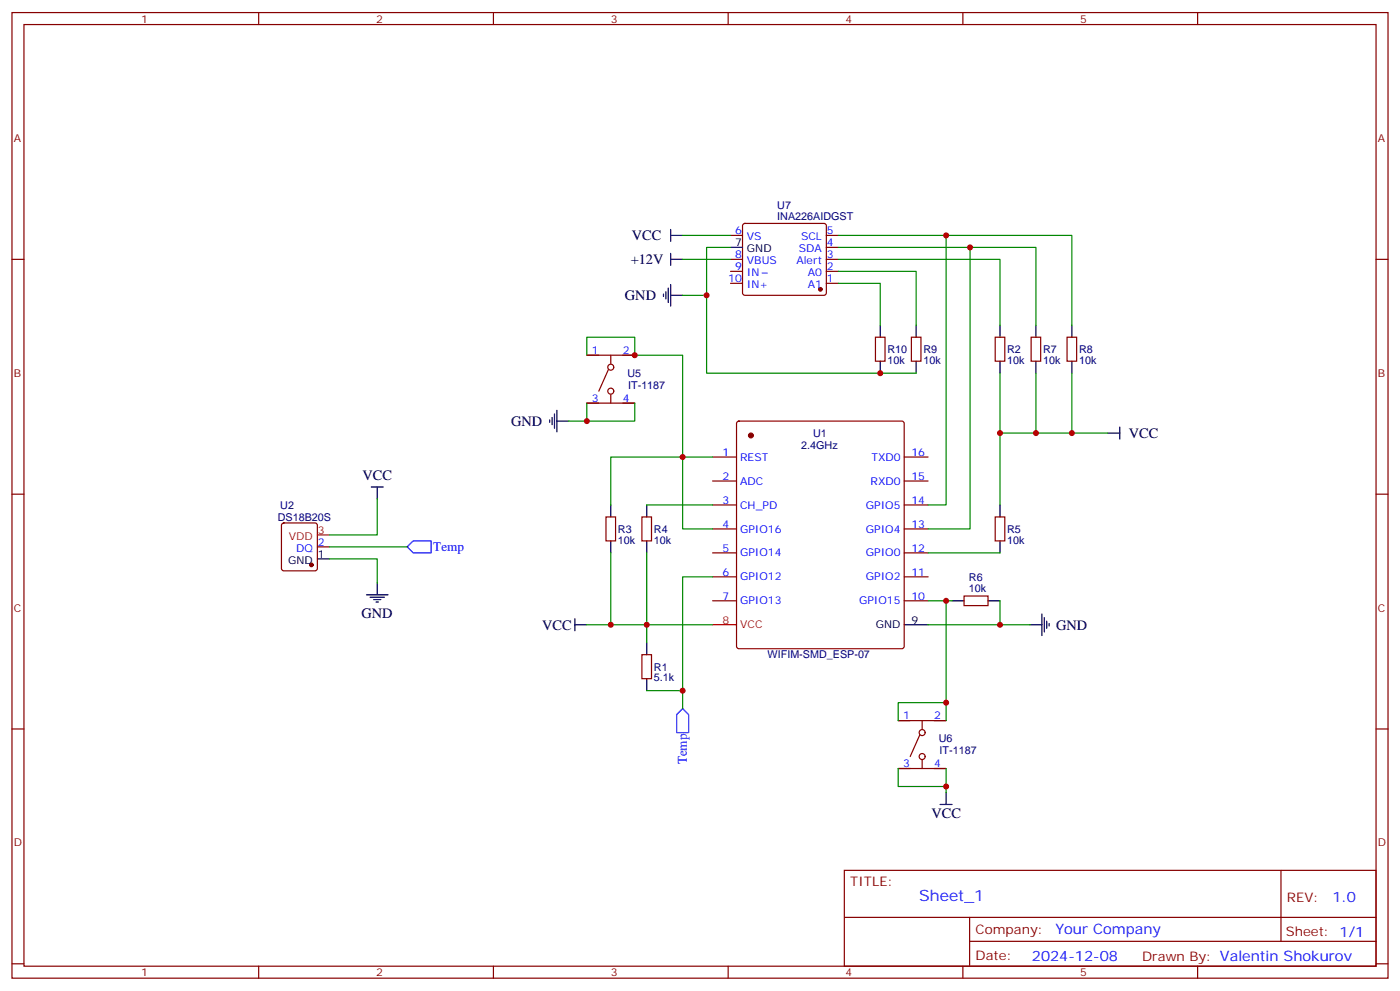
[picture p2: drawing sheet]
<svg xmlns="http://www.w3.org/2000/svg" width="412mm" height="292mm" viewBox="0 0 412 292" stroke-linecap="round" stroke-linejoin="round" font-family="sans-serif">
<g fill="none" stroke="#870000" stroke-width=".35">
<path d="M3.5 3.7h405.4v284.3h-405.4zM7.1 7.2h398.2v277.3h-398.2zM76.2 3.7v3.5M145.3 3.7v3.5M214.5 3.7v3.5M283.6 3.7v3.5M352.8 3.7v3.5M3.5 76.4h3.6M215.2 76.4h3.5M215.2 79.9h3.5M215.2 69.3h3.5M219 66l.4-.2h23.3l.5 .2 .2 .5v19.8l-.2 .5-.5 .2h-23.3l-.5-.3-.2-.4v-19.8z"/>
<path d="M243.4 76.4h3.5M243.4 79.9h3.5M243.4 72.8h3.5M243.4 69.3h3.5M405.3 76.4h3.6M215.2 83.4h3.5M243.4 83.4h3.5M257.9 99.3h2.8v7.1h-2.8zM268.5 99.3h2.8v7.1h-2.8zM293.2 99.3h2.8v7.1h-2.8zM303.7 99.3h2.9v7.1h-2.9zM314.3 99.3h2.8v7.1h-2.8z"/>
<path d="M172.9 118.7h14.1M172.9 104.6h14.1M179.2 108.8l-2.8 6.4M179.9 104.6v2.5M179.9 116.2v2.5M209.9 134.6h7.1M217.2 124.2l.5-.2h47.9l.5 .2 .2 .5v65.6l-.2 .5-.5 .2h-47.9l-.5-.2-.2-.5v-65.6zM266.3 134.6h7.1M3.5 145.5h3.6M83.1 154.2l.5-.2h9.2l.5 .2 .2 .5v12.7l-.2 .5-.5 .2h-9.2l-.5-.2-.2-.5v-12.7zM178.5 152.2h2.8v7.1h-2.8zM189.1 152.2h2.8v7.1h-2.8z"/>
<path d="M209.9 141.6h7.1M209.9 148.7h7.1M209.9 155.8h7.1M266.3 141.6h7.1M266.3 148.7h7.1M266.3 155.8h7.1M293.2 152.2h2.8v7.1h-2.8zM405.3 145.5h3.6M93.5 161h3.5M209.9 162.8h7.1M209.9 169.9h7.1M209.9 176.9h7.1"/>
<path d="M266.3 162.8h7.1M266.3 169.9h7.1M266.3 176.9h7.1M284 175.5h7v2.8h-7zM189.1 192.8h2.8v7h-2.8zM3.5 214.7h3.6M264.6 212.2h14.1M270.9 216.4l-2.8 6.4M271.6 212.2v2.5M405.3 214.7h3.6M264.6 226.3h14.1M271.6 223.8v2.5"/>
<path d="M248.7 256.3h156.6v28.2h-156.6zM377.3 256.3v20.9M248.7 270.1h156.5M285.6 277.2h119.6M285.6 270.1v14.2M3.5 283.8h3.6M76.2 284.5v3.5M145.3 284.5v3.5M214.5 284.5v3.5M283.6 284.5v3.5M352.8 284.5v3.5M405.3 283.8h3.6"/>
<circle cx="179.9" cy="108.1" r=".88"/>
<circle cx="179.9" cy="115.2" r=".88"/>
<circle cx="271.6" cy="215.7" r=".88"/>
<circle cx="271.6" cy="222.8" r=".88"/>
</g>
<path d="M93.5 157.5h3.5M209.9 184h7.1" fill="none" stroke="#f00" stroke-width=".35"/>
<g fill="none" stroke="#000" stroke-width=".35">
<path d="M197.6 69.3h3.5M197.6 67.6v3.5M197.6 74.6v3.5M197.6 76.4h3.5M215.2 72.8h3.5M195.4 86.6v.7M196.1 85.9v2.1M196.8 84.8v4.3M197.6 83.8v6.3M197.6 87h3.5M259.3 95.8v3.5M269.9 95.8v3.5"/>
<path d="M294.6 95.8v3.5M305.2 95.8v3.5M315.7 95.8v3.5M259.3 106.4v3.5M269.9 106.4v3.5M294.6 106.4v3.5M305.2 106.4v3.5M315.7 106.4v3.5M161.9 123.6v.8M162.6 122.9v2.2M163.3 121.9v4.2M164 124h3.6"/>
<path d="M164 120.8v6.4M326.3 127.5h3.5M329.8 125.8v3.5M109.4 143.4h3.5M111.1 143.4v3.5M179.9 148.7v3.5M179.9 159.3v3.5M190.5 148.7v3.5M190.5 159.3v3.5M294.6 148.7v3.5M294.6 159.3v3.5M93.5 164.6h3.5"/>
<path d="M107.9 175.2h6.4M109 175.9h4.2M110.1 176.6h2.1M110.8 177.3h.7M111.1 171.6v3.6M280.5 176.9h3.5M291 176.9h3.6M169.3 184h3.6M169.3 182.2v3.5M190.5 189.3v3.5M190.5 199.8v3.6M266.3 184h7.1"/>
<path d="M303.4 184h3.5M306.9 180.8v6.3M307.6 181.9v4.2M308.3 182.9v2.1M309 183.6v.7M276.9 236.9h3.6M278.7 233.4v3.5"/>
</g>
<g fill="#870000" stroke="#870000" stroke-width=".35">
<circle cx="221.2" cy="128.2" r=".71"/>
<circle cx="91.7" cy="166.3" r=".53"/>
<circle cx="241.7" cy="85.2" r=".53"/>
</g>
<g fill="none" stroke="#008700" stroke-width=".35">
<path d="M201.1 69.3h14.1M201.1 76.4h14.1M215.2 72.8h-7.1v37.1h61.8M246.9 72.8h38.9v83h-12.4M246.9 69.3h31.8v79.4h-5.3M246.9 79.9h23v15.9M246.9 76.4h47.7v19.4M278.7 69.3h37v26.5M285.8 72.8h19.4v23M201.1 87h7M246.9 83.4h12.4v12.4M172.9 104.6v-5.3h14.1v5.3h14.1v30h-21.2v14.1"/>
<path d="M172.9 118.7v5.3h14.1v-5.3M294.6 109.9v17.6M305.2 109.9v17.6M315.7 109.9v17.6M167.6 124h5.3M209.9 134.6h-8.8v21.2h8.8M326.3 127.5h-31.7v21.2M111.1 146.9v10.6h-14.1M190.5 148.7h19.4M97 164.6h14.1v7M97 161h22.9M179.9 162.8v21.2"/>
<path d="M190.5 162.8v26.5M209.9 169.9h-8.8v38.8M273.4 162.8h21.2M273.4 176.9h7.1M278.7 176.9v35.3M294.6 176.9v7.1M172.9 184h37M273.4 184h30M190.5 203.4h10.6M278.7 206.9h-14.1v5.3M264.6 226.3v5.3h14.1M278.7 226.3v7.1"/>
</g>
<path d="M119.9 161l1.8-1.7h5.3v3.5h-5.3zM201.1 208.7l1.7 1.7v5.3h-3.5v-5.3z" fill="none" stroke="#00f" stroke-width=".35"/>
<g fill="#c00">
<circle cx="179.9" cy="184" r=".88"/>
<circle cx="201.1" cy="134.6" r=".88"/>
<circle cx="187" cy="104.6" r=".88"/>
<circle cx="172.9" cy="124" r=".88"/>
<circle cx="278.7" cy="231.6" r=".88"/>
<circle cx="278.7" cy="176.9" r=".88"/>
<circle cx="278.7" cy="206.9" r=".88"/>
<circle cx="190.5" cy="184" r=".88"/>
<circle cx="201.1" cy="203.4" r=".88"/>
<circle cx="259.3" cy="109.9" r=".88"/>
<circle cx="294.6" cy="127.5" r=".88"/>
<circle cx="305.2" cy="127.5" r=".88"/>
<circle cx="315.7" cy="127.5" r=".88"/>
<circle cx="285.8" cy="72.8" r=".88"/>
<circle cx="278.7" cy="69.3" r=".88"/>
<circle cx="208.1" cy="87" r=".88"/>
<circle cx="294.6" cy="184" r=".88"/>
</g>
<text font-size="4.6" fill="#00f" x="270.8" y="265.3">Sheet_1</text>
<g font-size="4.2">
<text x="186.1" y="70.7">VCC</text>
<text x="185.8" y="77.8">+12V</text>
<text x="184.1" y="88.4">GND</text>
<text x="150.6" y="125.4">GND</text>
<text x="332.5" y="128.9">VCC</text>
<text x="106.8" y="141.3">VCC</text>
<text x="106.5" y="181.9">GND</text>
<text x="159.7" y="185.4">VCC</text>
<text x="311.1" y="185.4">GND</text>
<text x="274.4" y="240.8">VCC</text>
</g>
<g font-size="4.2" fill="#00f">
<text x="392.5" y="265.6">1.0</text>
<text x="310.9" y="275.1">Your Company</text>
<text x="304" y="282.9">2024-12-08</text>
</g>
<g font-size="3.9" fill="#00f">
<text x="127.6" y="162.2">Temp</text>
<text x="202.4" y="225.1" transform="rotate(-90 202.4 225.1)">Temp</text>
</g>
<g font-size="3.9" fill="#800">
<text x="250.5" y="260.9">TITLE:</text>
<text x="379.1" y="265.6">REV:</text>
<text x="287.4" y="275.1">Company:</text>
<text x="378.7" y="275.7">Sheet: 1/1</text>
<text x="287.4" y="282.8">Date:</text>
<text x="336.4" y="282.8">Drawn By: Valentin Shokurov</text>
</g>
<g font-size="3.2" fill="#800">
<text x="41.6" y="6.7">1</text>
<text x="110.8" y="6.7">2</text>
<text x="179.9" y="6.7">3</text>
<text x="249.1" y="6.7">4</text>
<text x="318.2" y="6.7">5</text>
<text x="4.1" y="41.8">A</text>
<text x="405.9" y="41.8">A</text>
<text x="4.1" y="110.9">B</text>
<text x="405.9" y="110.9">B</text>
<text x="4.1" y="180.1">C</text>
<text x="405.9" y="180.1">C</text>
<text x="4.1" y="249.2">D</text>
<text x="405.9" y="249.2">D</text>
<text x="41.6" y="287.5">1</text>
<text x="110.8" y="287.5">2</text>
<text x="179.9" y="287.5">3</text>
<text x="249.1" y="287.5">4</text>
<text x="318.2" y="287.5">5</text>
</g>
<g font-size="3.2" fill="#000080">
<text x="229" y="64.7">INA226AIDGST</text>
<text x="229" y="61.5">U7</text>
<text x="261.4" y="107.2">10k</text>
<text x="261.4" y="104">R10</text>
<text x="272" y="107.2">10k</text>
<text x="272" y="104">R9</text>
<text x="296.7" y="107.2">10k</text>
<text x="296.7" y="104">R2</text>
<text x="307.3" y="107.2">10k</text>
<text x="307.3" y="104">R7</text>
<text x="317.9" y="107.2">10k</text>
<text x="317.9" y="104">R8</text>
<text x="184.8" y="111">U5</text>
<text x="185" y="114.6">IT-1187</text>
<text x="239.5" y="128.7">U1</text>
<text x="236" y="132.2">2.4GHz</text>
<text x="82.6" y="149.8">U2</text>
<text x="81.8" y="153.4">DS18B20S</text>
<text x="182" y="160.1">10k</text>
<text x="182" y="156.9">R3</text>
<text x="192.6" y="160.1">10k</text>
<text x="192.6" y="156.9">R4</text>
<text x="296.7" y="160.1">10k</text>
<text x="296.7" y="156.9">R5</text>
<text x="285.4" y="171.2">R6</text>
<text x="285.4" y="174.4">10k</text>
<text x="192.6" y="197.5">R1</text>
<text x="226.1" y="193.9">WIFIM-SMD_ESP-07</text>
<text x="192.6" y="200.6">5.1k</text>
<text x="276.5" y="218.6">U6</text>
<text x="276.8" y="222.2">IT-1187</text>
</g>
<g font-size="3.2" fill="#00f">
<text x="216.5" y="69">6</text>
<text x="220" y="70.7">VS</text>
<text x="236" y="70.7">SCL</text>
<text x="243.6" y="69">5</text>
<text x="216.5" y="76">8</text>
<text x="220" y="77.8">VBUS</text>
<text x="234.6" y="77.8">Alert</text>
<text x="235.3" y="74.3">SDA</text>
<text x="243.6" y="76">3</text>
<text x="243.6" y="72.5">4</text>
<text x="214.5" y="83.1">10</text>
<text x="216.5" y="79.6">9</text>
<text x="220" y="81.3">IN</text>
<text x="237.9" y="81.3">A0</text>
<text x="243.6" y="83.1">1</text>
<text x="243.6" y="79.6">2</text>
<text x="220" y="84.8">IN+</text>
<text x="237.9" y="84.8">A1</text>
<text x="174.4" y="104.2">1</text>
<text x="183.4" y="104.2">2</text>
<text x="174.4" y="118.4">3</text>
<text x="183.4" y="118.4">4</text>
<text x="212.8" y="134.2">1</text>
<text x="218" y="135.6">REST</text>
<text x="256.7" y="135.6">TXD0</text>
<text x="268.5" y="134.2">16</text>
<text x="212.8" y="141.3">2</text>
<text x="218" y="142.7">ADC</text>
<text x="256.4" y="142.7">RXD0</text>
<text x="268.5" y="141.3">15</text>
<text x="212.8" y="148.3">3</text>
<text x="218" y="149.8">CH_PD</text>
<text x="255.1" y="149.8">GPIO5</text>
<text x="268.5" y="148.3">14</text>
<text x="212.8" y="155.4">4</text>
<text x="268.5" y="155.4">13</text>
<text x="93.7" y="160.7">2</text>
<text x="218" y="156.8">GPIO16</text>
<text x="255.1" y="156.8">GPIO4</text>
<text x="87.2" y="162.5">DQ</text>
<text x="212.8" y="162.5">5</text>
<text x="218" y="163.9">GPIO14</text>
<text x="255.1" y="163.9">GPIO0</text>
<text x="268.5" y="162.5">12</text>
<text x="212.8" y="169.5">6</text>
<text x="218" y="170.9">GPIO12</text>
<text x="255.1" y="170.9">GPIO2</text>
<text x="268.5" y="169.5">11</text>
<text x="212.8" y="176.6">7</text>
<text x="218" y="178">GPIO13</text>
<text x="253" y="178">GPIO15</text>
<text x="268.5" y="176.6">10</text>
<text x="266.1" y="211.8">1</text>
<text x="275.2" y="211.8">2</text>
<text x="266.1" y="226">3</text>
<text x="275.2" y="226">4</text>
</g>
<g font-size="3.2">
<text x="216.5" y="72.5">7</text>
<text x="220" y="74.3">GND</text>
<text x="84.9" y="166">GND</text>
<text x="93.7" y="164.2">1</text>
<text x="258" y="185">GND</text>
<text x="268.5" y="183.6">9</text>
</g>
<g font-size="3.2" fill="#f00">
<text x="85.1" y="158.9">VDD</text>
<text x="93.7" y="157.2">3</text>
<text x="212.8" y="183.6">8</text>
<text x="218" y="185">VCC</text>
</g>
</svg>
